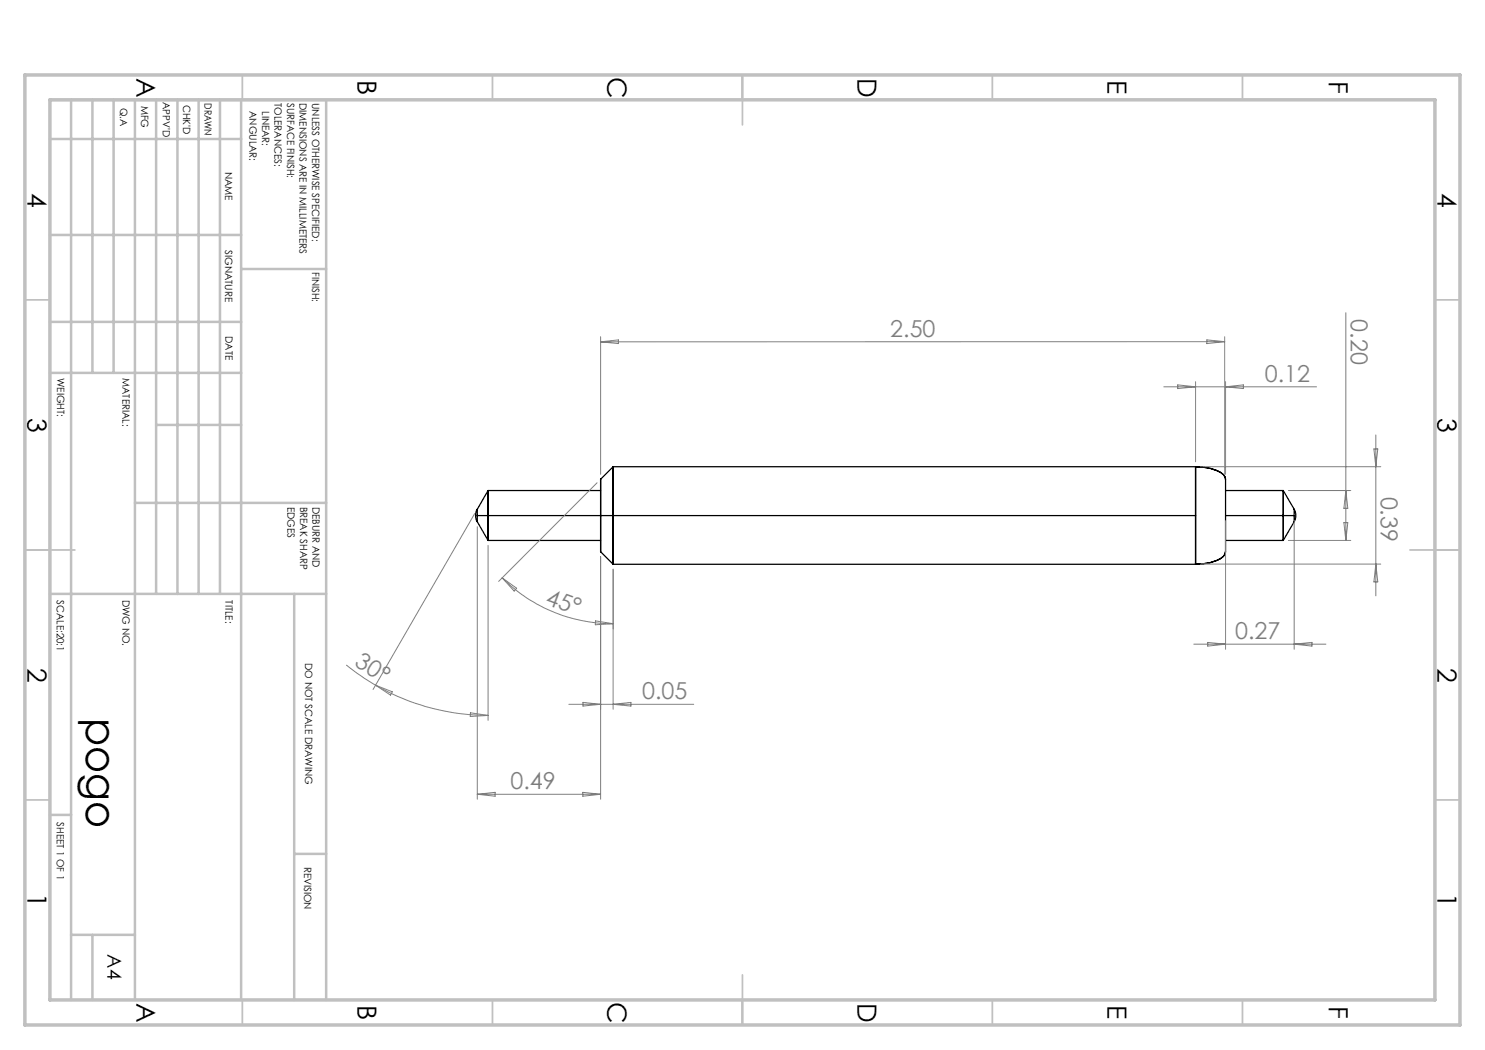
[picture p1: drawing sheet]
<svg xmlns="http://www.w3.org/2000/svg" width="297mm" height="210mm" viewBox="0 0 297 210" stroke-linecap="round" stroke-linejoin="round" font-family="sans-serif">
<g fill="none" stroke="#000" stroke-width=".25">
<path d="M97.6 98.1v10M97.6 98.1h22.5M97.6 98.1l-2.1 3.7M120.1 95.8v14.5M122.6 93.4v19.4M122.6 93.3v19.6M122.6 93.3h116.5M122.6 93.3l-2.5 2.5M239.1 93.3v9.8M239.1 93.3a8.7 8.7 0 0 1 5.6 1.6 2.96 2.96 0 0 1 .4 2.3v11.8a2.55 2.55 0 0 1-1.8 3.1l-1.3 .4-2.9 .4M245.1 95.8a2.12 2.12 0 0 0-1.8-1.7 9.7 9.7 0 0 0-4.2-.7v19.4a8.4 8.4 0 0 0 5.6-1.5l.3-.5 .1-.5M245.1 98.1h11.5"/>
<path d="M256.6 98.1v10M256.6 98.1l2.2 3.7M95.5 101.8a2.4 2.4 0 0 0 0 2.6M95.5 101.8v1.3M95.5 103.1v1.3M95.5 104.4l2.1 3.7M95.5 103.1h143.6M97.6 108.1h22.5M120.1 110.3l2.5 2.6M122.6 112.9h116.5M239.1 103.1v9.8M245.1 108.1h11.5"/>
<path d="M245.1 103.1h13.7M258.8 101.8a2.63 2.63 0 0 1 0 2.6M258.8 103.1v1.3M258.8 101.8v1.3M258.8 104.4l-2.2 3.7"/>
</g>
<g fill="none" stroke="#808080" stroke-width=".2">
<path d="M120.1 67.3v27.6M120.1 68.4l3.6-.4v.7zM232.8 77.4h30.5M235.5 77l3.6 .4-3.6 .3zM239.1 76.3v16.1M241.4 68l3.5 .3-3.5 .4zM244.9 67.3v27.6M244.9 68.3l-124.8 .1M245.1 76.3v18.6M245.1 77.4l3.6-.4v.7zM269.2 62.5v45.6M119.4 96.6l-19.7 19.7"/>
<path d="M240.1 93.3h36.1M257.7 98.1h12.5M269.2 98.1l.4 3.6h-.8zM274.8 89.8h.8l-.4 3.5zM275.2 87v32.2M94.9 102.7l-20.3 35.2M95.5 105.3v54.5M97.6 109.1v35M100.4 115.6l2.9 2.1-.5 .5zM100.4 115.6a31.4 31.4 0 0 0 22.2 9.1M120.1 111.3v48.5M122.6 113.8v28.1"/>
<path d="M240.1 112.8h36.1M245.1 104.1v25.8M257.7 108.1h12.5M258.8 104.1v25.8M268.8 104.5h.8l-.4 3.6zM275.2 112.8l.4 3.6h-.8zM69.3 133l3.5 2.6 2.3 1.5M75.1 137.1a45.3 45.3 0 0 0 22.5 6M75.1 137.1l3.4 1.3-.4 .6zM119.1 124.2l3.5 .5-3.5 .3zM238.8 128.8h26.4M241.5 128.5l3.6 .3-3.6 .4z"/>
<path d="M258.8 128.8l3.6-.3v.7zM94.1 142.6l3.5 .5-3.5 .2zM95.5 158.9h24.6M95.5 158.9l3.5-.4v.7zM113.8 140.9h24.9M116.6 158.5l3.5 .4-3.5 .3zM116.6 140.5l3.5 .4-3.5 .3zM122.6 140.9l3.6-.4v.7z"/>
</g>
<g fill="none" stroke="#c0c0c0" stroke-width=".35">
<path d="M48.5 15v5M98.5 15v5M148.5 15v10M198.5 15v5M248.5 15v5M5 60h5M287 60h5M5 110h10M282 110h10M5 160h5M287 160h5M48.5 200v5"/>
<path d="M98.5 200v5M148.5 195v10M198.5 200v5M248.5 200v5"/>
</g>
<g fill="none" stroke="#c0c0c0" stroke-width=".5">
<path d="M10 20h55.2v180M14.2 20v180M18.5 20v54.6M22.7 20v54.6M27 20v180M31.2 20v98.8M35.5 20v98.8M39.7 20v98.8M44 20v98.8M48.2 20v180M10 27.8h38.2M10 47h38.2"/>
<path d="M48.2 53.8h17M10 74.6h38.2M10 64.4h38.2M31.2 85h17M10 118.8h55.2M27 100.6h38.2M58.8 118.8v81.2M10 163h4.2M58.8 170.8h6.4M14.2 187h12.8M18.5 187v13"/>
</g>
<path d="M5 15h287v190h-287zM10 20h277v180h-277z" fill="none" stroke="#c0c0c0" stroke-width=".7"/>
<text font-size="8.5" x="17.3" y="143.6" transform="rotate(90 17.3 143.6)">pogo</text>
<g font-size="5.3">
<text x="27.3" y="15.5" transform="rotate(90 27.3 15.5)">A</text>
<text x="71.5" y="16" transform="rotate(90 71.5 16)">B</text>
<text x="121.5" y="15.4" transform="rotate(90 121.5 15.4)">C</text>
<text x="171.5" y="15.5" transform="rotate(90 171.5 15.5)">D</text>
<text x="221.5" y="16.1" transform="rotate(90 221.5 16.1)">E</text>
<text x="265.8" y="16.2" transform="rotate(90 265.8 16.2)">F</text>
<text x="5.5" y="38.5" transform="rotate(90 5.5 38.5)">4</text>
<text x="287.5" y="38.5" transform="rotate(90 287.5 38.5)">4</text>
<text x="5.5" y="83.5" transform="rotate(90 5.5 83.5)">3</text>
<text x="287.5" y="83.5" transform="rotate(90 287.5 83.5)">3</text>
<text x="5.5" y="133.6" transform="rotate(90 5.5 133.6)">2</text>
<text x="287.5" y="133.6" transform="rotate(90 287.5 133.6)">2</text>
<text x="5.5" y="178.6" transform="rotate(90 5.5 178.6)">1</text>
<text x="287.5" y="178.6" transform="rotate(90 287.5 178.6)">1</text>
<text x="27.3" y="200.5" transform="rotate(90 27.3 200.5)">A</text>
<text x="71.5" y="201" transform="rotate(90 71.5 201)">B</text>
<text x="121.5" y="200.4" transform="rotate(90 121.5 200.4)">C</text>
<text x="171.5" y="200.5" transform="rotate(90 171.5 200.5)">D</text>
<text x="221.5" y="201.1" transform="rotate(90 221.5 201.1)">E</text>
<text x="265.8" y="201.2" transform="rotate(90 265.8 201.2)">F</text>
</g>
<g font-size="4.7" fill="#808080">
<text x="270.2" y="63.8" transform="rotate(90 270.2 63.8)">0.20</text>
<text x="178.1" y="67.4">2.50</text>
<text x="253" y="76.4">0.12</text>
<text x="276.2" y="99.3" transform="rotate(90 276.2 99.3)">0.39</text>
<text x="108.9" y="120.7" transform="rotate(20 108.9 120.7)">45°</text>
<text x="247" y="127.9">0.27</text>
<text x="70.7" y="133.1" transform="rotate(33 70.7 133.1)">30°</text>
<text x="128.4" y="139.9">0.05</text>
<text x="102.1" y="157.9">0.49</text>
</g>
<text font-size="3.9" x="21.5" y="190.9" transform="rotate(90 21.5 190.9)">A4</text>
<g font-size="2">
<text x="24" y="21.5" transform="rotate(90 24 21.5)">Q.A</text>
<text x="28.2" y="21.1" transform="rotate(90 28.2 21.1)">MFG</text>
<text x="32.6" y="20.4" transform="rotate(90 32.6 20.4)">APPV'D</text>
<text x="36.7" y="20.9" transform="rotate(90 36.7 20.9)">CHK'D</text>
<text x="40.9" y="20.6" transform="rotate(90 40.9 20.6)">DRAWN</text>
<text x="49.9" y="22.2" transform="rotate(90 49.9 22.2)">ANGULAR:</text>
<text x="52.4" y="22.2" transform="rotate(90 52.4 22.2)">LINEAR:</text>
<text x="54.9" y="20.6" transform="rotate(90 54.9 20.6)">TOLERANCES:</text>
<text x="57.4" y="20.6" transform="rotate(90 57.4 20.6)">SURFACE FINISH:</text>
<text x="59.9" y="20.6" transform="rotate(90 59.9 20.6)">DIMENSIONS ARE IN MILLIMETERS</text>
<text x="62.4" y="20.6" transform="rotate(90 62.4 20.6)">UNLESS OTHERWISE SPECIFIED:</text>
<text x="45" y="34.3" transform="rotate(90 45 34.3)">NAME</text>
<text x="45.1" y="50" transform="rotate(90 45.1 50)">SIGNATURE</text>
<text x="62.4" y="54.4" transform="rotate(90 62.4 54.4)">FINISH:</text>
<text x="45.1" y="67.2" transform="rotate(90 45.1 67.2)">DATE</text>
<text x="11.5" y="75.6" transform="rotate(90 11.5 75.6)">WEIGHT:</text>
<text x="24.5" y="75.6" transform="rotate(90 24.5 75.6)">MATERIAL:</text>
<text x="57.5" y="101.3" transform="rotate(90 57.5 101.3)">EDGES</text>
<text x="60" y="101.3" transform="rotate(90 60 101.3)">BREAK SHARP</text>
<text x="62.5" y="101.3" transform="rotate(90 62.5 101.3)">DEBURR AND</text>
<text x="24.5" y="120" transform="rotate(90 24.5 120)">DWG NO.</text>
<text x="11.4" y="120.1" transform="rotate(90 11.4 120.1)">SCALE:20:1</text>
<text x="45.1" y="120.1" transform="rotate(90 45.1 120.1)">TITLE:</text>
<text x="61" y="132.6" transform="rotate(90 61 132.6)">DO NOT SCALE DRAWING</text>
<text x="11.4" y="164.5" transform="rotate(90 11.4 164.5)">SHEET 1 OF 1</text>
<text x="60.8" y="173.3" transform="rotate(90 60.8 173.3)">REVISION</text>
</g>
</svg>
